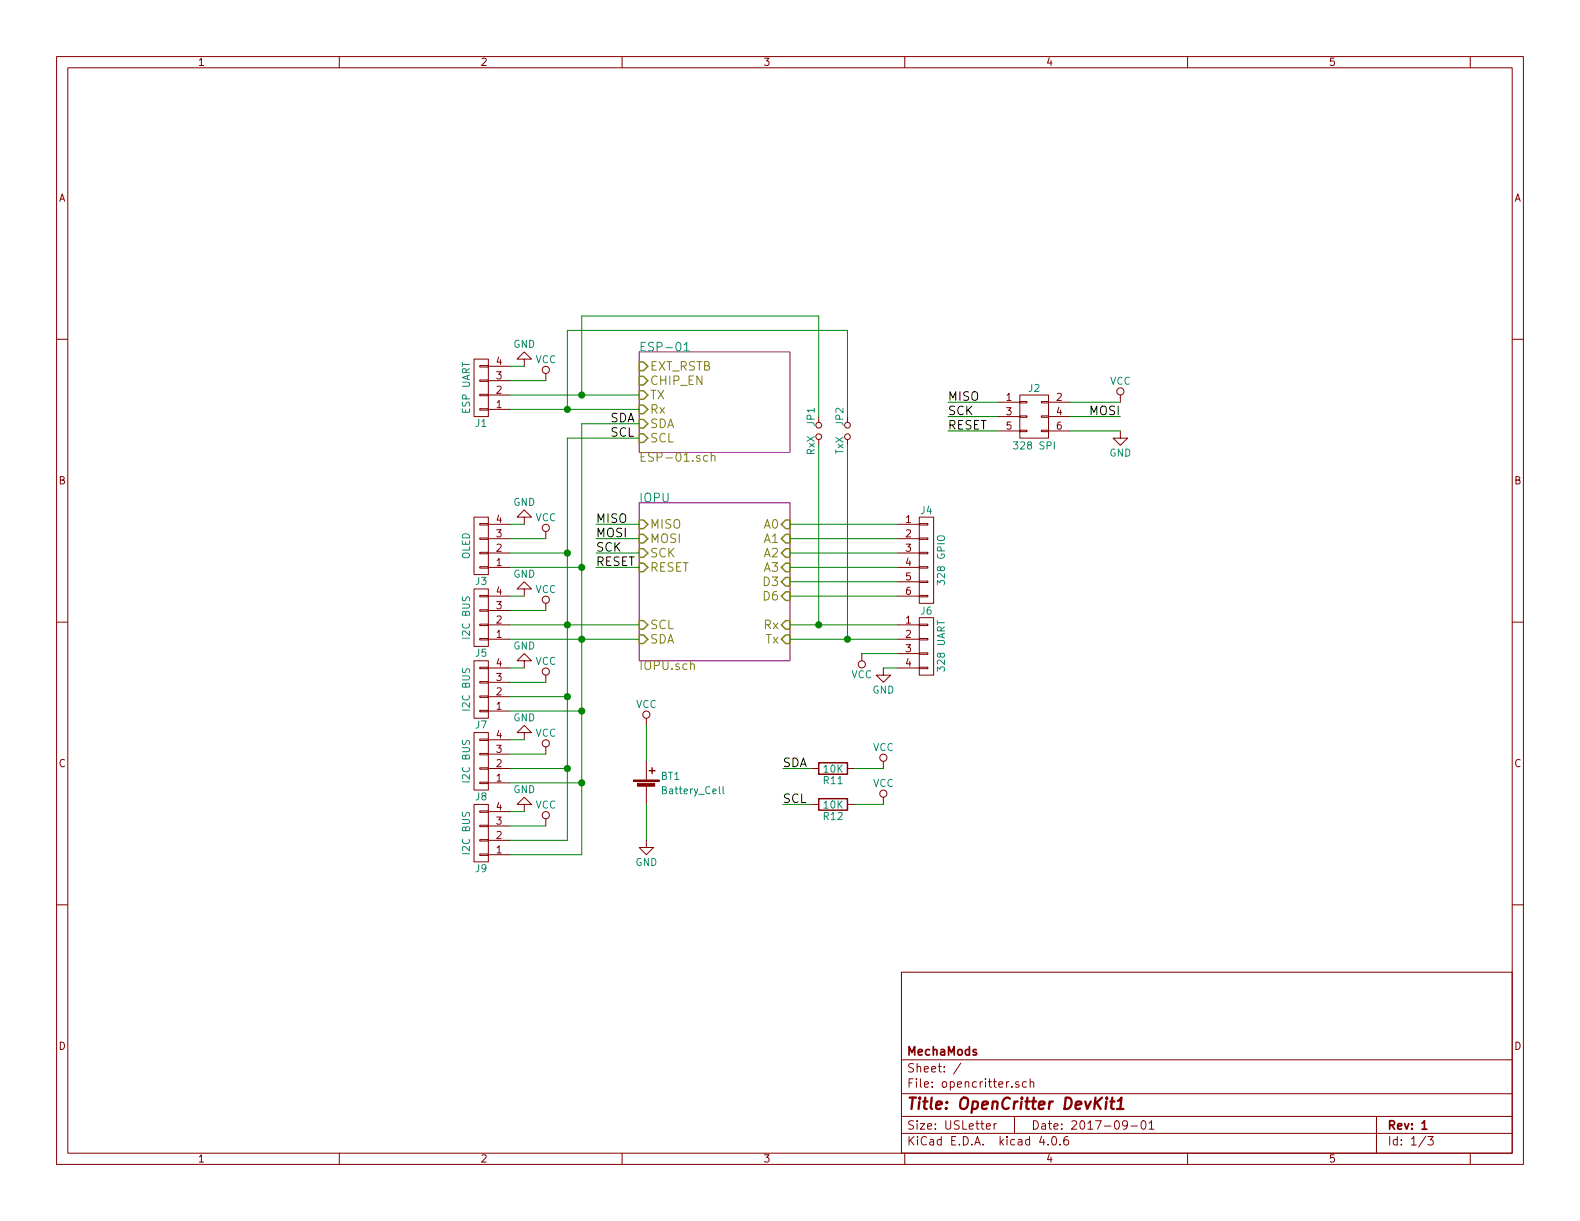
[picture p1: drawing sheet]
EESchema Schematic File Version 2
LIBS:power
LIBS:device
LIBS:transistors
LIBS:conn
LIBS:linear
LIBS:regul
LIBS:74xx
LIBS:cmos4000
LIBS:adc-dac
LIBS:memory
LIBS:xilinx
LIBS:microcontrollers
LIBS:dsp
LIBS:microchip
LIBS:analog_switches
LIBS:motorola
LIBS:texas
LIBS:intel
LIBS:audio
LIBS:interface
LIBS:digital-audio
LIBS:philips
LIBS:display
LIBS:cypress
LIBS:siliconi
LIBS:opto
LIBS:atmel
LIBS:contrib
LIBS:valves
LIBS:switches
LIBS:motors
LIBS:opencritter-cache
EELAYER 25 0
EELAYER END
$Descr USLetter 11000 8500
encoding utf-8
Sheet 1 3
Title "OpenCritter DevKit1"
Date "2017-09-01"
Rev "1"
Comp "MechaMods"
Comment1 ""
Comment2 ""
Comment3 ""
Comment4 ""
$EndDescr
$Sheet
S 4450 3500 1050 1100
U 5984AD37
F0 "IOPU" 60
F1 "IOPU.sch" 60
F2 "MISO" I L 4450 3650 60 
F3 "MOSI" I L 4450 3750 60 
F4 "SCK" I L 4450 3850 60 
F5 "RESET" I L 4450 3950 60 
F6 "SDA" I L 4450 4450 60 
F7 "SCL" I L 4450 4350 60 
F8 "Rx" I R 5500 4350 60 
F9 "Tx" I R 5500 4450 60 
F10 "A0" I R 5500 3650 60 
F11 "A1" I R 5500 3750 60 
F12 "A2" I R 5500 3850 60 
F13 "A3" I R 5500 3950 60 
F14 "D6" I R 5500 4150 60 
F15 "D3" I R 5500 4050 60 
$EndSheet
$Sheet
S 4450 2450 1050 700 
U 5984AD3F
F0 "ESP-01" 60
F1 "ESP-01.sch" 60
F2 "EXT_RSTB" I L 4450 2550 60 
F3 "CHIP_EN" I L 4450 2650 60 
F4 "TX" I L 4450 2750 60 
F5 "Rx" I L 4450 2850 60 
F6 "SCL" I L 4450 3050 60 
F7 "SDA" I L 4450 2950 60 
$EndSheet
$Comp
L Jumper_NO_Small JP1
U 1 1
P 5700 3000
F 0 "JP1" H 5600 2950 50  0000 C CNN
F 1 "RxX" H 5800 2950 50  0000 C CNN
F 2 "Resistors_SMD:R_0603" H 5700 3000 50  0001 C CNN
F 3 "" H 5700 3000 50  0001 C CNN
	1    5700 3000
	0    1    1    0   
$EndComp
$Comp
L Jumper_NO_Small JP2
U 1 1
P 5900 3000
F 0 "JP2" H 5800 2950 50  0000 C CNN
F 1 "TxX" H 6000 2950 50  0000 C CNN
F 2 "Resistors_SMD:R_0603" H 5900 3000 50  0001 C CNN
F 3 "" H 5900 3000 50  0001 C CNN
	1    5900 3000
	0    1    1    0   
$EndComp
Text Label 4150 3650 0    60   ~ 0
MISO
Text Label 4150 3750 0    60   ~ 0
MOSI
Text Label 4150 3850 0    60   ~ 0
SCK
Text Label 4150 3950 0    60   ~ 0
RESET
Text Label 6600 2800 0    60   ~ 0
MISO
Text Label 6600 2900 0    60   ~ 0
SCK
Text Label 7800 2900 2    60   ~ 0
MOSI
Text Label 6600 3000 0    60   ~ 0
RESET
$Comp
L VCC #PWR01
U 1 1
P 7800 2800
F 0 "#PWR01" H 7800 2650 50  0001 C CNN
F 1 "VCC" H 7800 2950 50  0000 C CNN
F 2 "" H 7800 2800 50  0001 C CNN
F 3 "" H 7800 2800 50  0001 C CNN
	1    7800 2800
	1    0    0    -1  
$EndComp
$Comp
L GND #PWR02
U 1 1
P 7800 3000
F 0 "#PWR02" H 7800 2750 50  0001 C CNN
F 1 "GND" H 7800 2850 50  0000 C CNN
F 2 "" H 7800 3000 50  0001 C CNN
F 3 "" H 7800 3000 50  0001 C CNN
	1    7800 3000
	1    0    0    -1  
$EndComp
$Comp
L CONN_02X03 J2
U 1 1
P 7200 2900
F 0 "J2" H 7200 3100 50  0000 C CNN
F 1 "328 SPI" H 7200 2700 50  0000 C CNN
F 2 "Pin_Headers:Pin_Header_Straight_2x03_Pitch2.54mm" H 7200 1700 50  0001 C CNN
F 3 "" H 7200 1700 50  0001 C CNN
	1    7200 2900
	1    0    0    -1  
$EndComp
$Comp
L CONN_01X06 J4
U 1 1
P 6450 3900
F 0 "J4" H 6450 4250 50  0000 C CNN
F 1 "328 GPIO" V 6550 3900 50  0000 C CNN
F 2 "Pin_Headers:Pin_Header_Straight_1x06_Pitch2.54mm" H 6450 3900 50  0001 C CNN
F 3 "" H 6450 3900 50  0001 C CNN
	1    6450 3900
	1    0    0    -1  
$EndComp
$Comp
L CONN_01X04 J1
U 1 1
P 3350 2700
F 0 "J1" H 3350 2950 50  0000 C CNN
F 1 "ESP UART" V 3450 2700 50  0000 C CNN
F 2 "Pin_Headers:Pin_Header_Straight_1x04_Pitch2.54mm" H 3350 2700 50  0001 C CNN
F 3 "" H 3350 2700 50  0001 C CNN
	1    3350 2700
	-1   0    0    1   
$EndComp
$Comp
L CONN_01X04 J5
U 1 1
P 3350 4300
F 0 "J5" H 3350 4550 50  0000 C CNN
F 1 "I2C BUS" V 3450 4300 50  0000 C CNN
F 2 "Pin_Headers:Pin_Header_Angled_1x04_Pitch2.54mm" H 3350 4300 50  0001 C CNN
F 3 "" H 3350 4300 50  0001 C CNN
	1    3350 4300
	-1   0    0    1   
$EndComp
$Comp
L VCC #PWR03
U 1 1
P 3800 2650
F 0 "#PWR03" H 3800 2500 50  0001 C CNN
F 1 "VCC" H 3800 2800 50  0000 C CNN
F 2 "" H 3800 2650 50  0001 C CNN
F 3 "" H 3800 2650 50  0001 C CNN
	1    3800 2650
	1    0    0    -1  
$EndComp
$Comp
L GND #PWR04
U 1 1
P 3650 2550
F 0 "#PWR04" H 3650 2300 50  0001 C CNN
F 1 "GND" H 3650 2400 50  0000 C CNN
F 2 "" H 3650 2550 50  0001 C CNN
F 3 "" H 3650 2550 50  0001 C CNN
	1    3650 2550
	-1   0    0    1   
$EndComp
$Comp
L VCC #PWR05
U 1 1
P 3800 4250
F 0 "#PWR05" H 3800 4100 50  0001 C CNN
F 1 "VCC" H 3800 4400 50  0000 C CNN
F 2 "" H 3800 4250 50  0001 C CNN
F 3 "" H 3800 4250 50  0001 C CNN
	1    3800 4250
	1    0    0    -1  
$EndComp
$Comp
L GND #PWR06
U 1 1
P 3650 4150
F 0 "#PWR06" H 3650 3900 50  0001 C CNN
F 1 "GND" H 3650 4000 50  0000 C CNN
F 2 "" H 3650 4150 50  0001 C CNN
F 3 "" H 3650 4150 50  0001 C CNN
	1    3650 4150
	-1   0    0    1   
$EndComp
$Comp
L CONN_01X04 J6
U 1 1
P 6450 4500
F 0 "J6" H 6450 4750 50  0000 C CNN
F 1 "328 UART" V 6550 4500 50  0000 C CNN
F 2 "Pin_Headers:Pin_Header_Straight_1x04_Pitch2.54mm" H 6450 4500 50  0001 C CNN
F 3 "" H 6450 4500 50  0001 C CNN
	1    6450 4500
	1    0    0    -1  
$EndComp
$Comp
L VCC #PWR07
U 1 1
P 6000 4550
F 0 "#PWR07" H 6000 4400 50  0001 C CNN
F 1 "VCC" H 6000 4700 50  0000 C CNN
F 2 "" H 6000 4550 50  0001 C CNN
F 3 "" H 6000 4550 50  0001 C CNN
	1    6000 4550
	-1   0    0    1   
$EndComp
$Comp
L GND #PWR08
U 1 1
P 6150 4650
F 0 "#PWR08" H 6150 4400 50  0001 C CNN
F 1 "GND" H 6150 4500 50  0000 C CNN
F 2 "" H 6150 4650 50  0001 C CNN
F 3 "" H 6150 4650 50  0001 C CNN
	1    6150 4650
	1    0    0    -1  
$EndComp
$Comp
L CONN_01X04 J7
U 1 1
P 3350 4800
F 0 "J7" H 3350 5050 50  0000 C CNN
F 1 "I2C BUS" V 3450 4800 50  0000 C CNN
F 2 "Pin_Headers:Pin_Header_Angled_1x04_Pitch2.54mm" H 3350 4800 50  0001 C CNN
F 3 "" H 3350 4800 50  0001 C CNN
	1    3350 4800
	-1   0    0    1   
$EndComp
$Comp
L CONN_01X04 J8
U 1 1
P 3350 5300
F 0 "J8" H 3350 5550 50  0000 C CNN
F 1 "I2C BUS" V 3450 5300 50  0000 C CNN
F 2 "Pin_Headers:Pin_Header_Angled_1x04_Pitch2.54mm" H 3350 5300 50  0001 C CNN
F 3 "" H 3350 5300 50  0001 C CNN
	1    3350 5300
	-1   0    0    1   
$EndComp
$Comp
L CONN_01X04 J9
U 1 1
P 3350 5800
F 0 "J9" H 3350 6050 50  0000 C CNN
F 1 "I2C BUS" V 3450 5800 50  0000 C CNN
F 2 "Pin_Headers:Pin_Header_Angled_1x04_Pitch2.54mm" H 3350 5800 50  0001 C CNN
F 3 "" H 3350 5800 50  0001 C CNN
	1    3350 5800
	-1   0    0    1   
$EndComp
$Comp
L VCC #PWR09
U 1 1
P 3800 4750
F 0 "#PWR09" H 3800 4600 50  0001 C CNN
F 1 "VCC" H 3800 4900 50  0000 C CNN
F 2 "" H 3800 4750 50  0001 C CNN
F 3 "" H 3800 4750 50  0001 C CNN
	1    3800 4750
	1    0    0    -1  
$EndComp
$Comp
L GND #PWR010
U 1 1
P 3650 4650
F 0 "#PWR010" H 3650 4400 50  0001 C CNN
F 1 "GND" H 3650 4500 50  0000 C CNN
F 2 "" H 3650 4650 50  0001 C CNN
F 3 "" H 3650 4650 50  0001 C CNN
	1    3650 4650
	-1   0    0    1   
$EndComp
$Comp
L VCC #PWR011
U 1 1
P 3800 5250
F 0 "#PWR011" H 3800 5100 50  0001 C CNN
F 1 "VCC" H 3800 5400 50  0000 C CNN
F 2 "" H 3800 5250 50  0001 C CNN
F 3 "" H 3800 5250 50  0001 C CNN
	1    3800 5250
	1    0    0    -1  
$EndComp
$Comp
L GND #PWR012
U 1 1
P 3650 5150
F 0 "#PWR012" H 3650 4900 50  0001 C CNN
F 1 "GND" H 3650 5000 50  0000 C CNN
F 2 "" H 3650 5150 50  0001 C CNN
F 3 "" H 3650 5150 50  0001 C CNN
	1    3650 5150
	-1   0    0    1   
$EndComp
$Comp
L VCC #PWR013
U 1 1
P 3800 5750
F 0 "#PWR013" H 3800 5600 50  0001 C CNN
F 1 "VCC" H 3800 5900 50  0000 C CNN
F 2 "" H 3800 5750 50  0001 C CNN
F 3 "" H 3800 5750 50  0001 C CNN
	1    3800 5750
	1    0    0    -1  
$EndComp
$Comp
L GND #PWR014
U 1 1
P 3650 5650
F 0 "#PWR014" H 3650 5400 50  0001 C CNN
F 1 "GND" H 3650 5500 50  0000 C CNN
F 2 "" H 3650 5650 50  0001 C CNN
F 3 "" H 3650 5650 50  0001 C CNN
	1    3650 5650
	-1   0    0    1   
$EndComp
$Comp
L CONN_01X04 J3
U 1 1
P 3350 3800
F 0 "J3" H 3350 4050 50  0000 C CNN
F 1 "OLED" V 3450 3800 50  0000 C CNN
F 2 "Pin_Headers:Pin_Header_Straight_1x04_Pitch2.54mm" H 3350 3800 50  0001 C CNN
F 3 "" H 3350 3800 50  0001 C CNN
	1    3350 3800
	-1   0    0    1   
$EndComp
$Comp
L VCC #PWR015
U 1 1
P 3800 3750
F 0 "#PWR015" H 3800 3600 50  0001 C CNN
F 1 "VCC" H 3800 3900 50  0000 C CNN
F 2 "" H 3800 3750 50  0001 C CNN
F 3 "" H 3800 3750 50  0001 C CNN
	1    3800 3750
	1    0    0    -1  
$EndComp
$Comp
L GND #PWR016
U 1 1
P 3650 3650
F 0 "#PWR016" H 3650 3400 50  0001 C CNN
F 1 "GND" H 3650 3500 50  0000 C CNN
F 2 "" H 3650 3650 50  0001 C CNN
F 3 "" H 3650 3650 50  0001 C CNN
	1    3650 3650
	-1   0    0    1   
$EndComp
Text Label 4250 2950 0    60   ~ 0
SDA
Text Label 4250 3050 0    60   ~ 0
SCL
$Comp
L R R11
U 1 1
P 5800 5350
F 0 "R11" V 5880 5350 50  0000 C CNN
F 1 "10K" V 5800 5350 50  0000 C CNN
F 2 "Resistors_SMD:R_0805_HandSoldering" V 5730 5350 50  0001 C CNN
F 3 "" H 5800 5350 50  0001 C CNN
	1    5800 5350
	0    1    1    0   
$EndComp
$Comp
L R R12
U 1 1
P 5800 5600
F 0 "R12" V 5880 5600 50  0000 C CNN
F 1 "10K" V 5800 5600 50  0000 C CNN
F 2 "Resistors_SMD:R_0805_HandSoldering" V 5730 5600 50  0001 C CNN
F 3 "" H 5800 5600 50  0001 C CNN
	1    5800 5600
	0    1    1    0   
$EndComp
Text Label 5450 5350 0    60   ~ 0
SDA
Text Label 5450 5600 0    60   ~ 0
SCL
$Comp
L Battery_Cell BT1
U 1 1
P 4500 5500
F 0 "BT1" H 4600 5600 50  0000 L CNN
F 1 "Battery_Cell" H 4600 5500 50  0000 L CNN
F 2 "Pin_Headers:Pin_Header_Straight_1x02_Pitch2.54mm" V 4500 5560 50  0001 C CNN
F 3 "" V 4500 5560 50  0001 C CNN
	1    4500 5500
	1    0    0    -1  
$EndComp
$Comp
L GND #PWR019
U 1 1
P 4500 5850
F 0 "#PWR019" H 4500 5600 50  0001 C CNN
F 1 "GND" H 4500 5700 50  0000 C CNN
F 2 "" H 4500 5850 50  0001 C CNN
F 3 "" H 4500 5850 50  0001 C CNN
	1    4500 5850
	1    0    0    -1  
$EndComp
$Comp
L VCC #PWR020
U 1 1
P 4500 5050
F 0 "#PWR020" H 4500 4900 50  0001 C CNN
F 1 "VCC" H 4500 5200 50  0000 C CNN
F 2 "" H 4500 5050 50  0001 C CNN
F 3 "" H 4500 5050 50  0001 C CNN
	1    4500 5050
	1    0    0    -1  
$EndComp
Wire Wire Line
	4450 2950 4050 2950
Wire Wire Line
	4050 2950 4050 5950
Wire Wire Line
	3950 3050 3950 5850
Wire Wire Line
	3950 3050 4450 3050
Wire Wire Line
	5500 4350 6250 4350
Wire Wire Line
	5700 4350 5700 3100
Wire Wire Line
	5700 2900 5700 2200
Wire Wire Line
	5700 2200 4050 2200
Wire Wire Line
	3550 2750 4450 2750
Wire Wire Line
	5500 4450 6250 4450
Wire Wire Line
	5900 4450 5900 3100
Wire Wire Line
	5900 2900 5900 2300
Wire Wire Line
	5900 2300 3950 2300
Wire Wire Line
	3550 2850 4450 2850
Wire Wire Line
	4450 3650 4150 3650
Wire Wire Line
	4450 3750 4150 3750
Wire Wire Line
	4450 3850 4150 3850
Wire Wire Line
	4450 3950 4150 3950
Wire Wire Line
	6950 2800 6600 2800
Wire Wire Line
	7450 2800 7800 2800
Wire Wire Line
	6950 2900 6600 2900
Wire Wire Line
	7450 2900 7800 2900
Wire Wire Line
	6950 3000 6600 3000
Wire Wire Line
	7450 3000 7800 3000
Wire Wire Line
	5500 3650 6250 3650
Wire Wire Line
	5500 3750 6250 3750
Wire Wire Line
	5500 3850 6250 3850
Wire Wire Line
	5500 3950 6250 3950
Wire Wire Line
	5500 4050 6250 4050
Wire Wire Line
	5500 4150 6250 4150
Wire Wire Line
	3550 2650 3800 2650
Wire Wire Line
	3550 2550 3650 2550
Wire Wire Line
	3550 4250 3800 4250
Wire Wire Line
	3550 4150 3650 4150
Connection ~ 5700 4350
Connection ~ 5900 4450
Wire Wire Line
	6250 4550 6000 4550
Wire Wire Line
	6250 4650 6150 4650
Wire Wire Line
	3550 4750 3800 4750
Wire Wire Line
	3550 4650 3650 4650
Wire Wire Line
	3550 5250 3800 5250
Wire Wire Line
	3550 5150 3650 5150
Wire Wire Line
	3550 5750 3800 5750
Wire Wire Line
	3550 5650 3650 5650
Wire Wire Line
	4050 5950 3550 5950
Wire Wire Line
	3950 5850 3550 5850
Wire Wire Line
	4050 5450 3550 5450
Connection ~ 4050 5450
Wire Wire Line
	3950 5350 3550 5350
Connection ~ 3950 5350
Wire Wire Line
	4050 4950 3550 4950
Connection ~ 4050 4950
Wire Wire Line
	3950 4850 3550 4850
Connection ~ 3950 4850
Wire Wire Line
	3550 3750 3800 3750
Wire Wire Line
	3550 3650 3650 3650
Wire Wire Line
	3550 3850 3950 3850
Connection ~ 3950 3850
Wire Wire Line
	3550 3950 4050 3950
Connection ~ 4050 3950
Wire Wire Line
	3550 4350 4450 4350
Connection ~ 3950 4350
Wire Wire Line
	3550 4450 4450 4450
Connection ~ 4050 4450
Wire Wire Line
	6150 5350 5950 5350
Wire Wire Line
	5950 5600 6150 5600
Wire Wire Line
	5650 5600 5450 5600
Wire Wire Line
	5650 5350 5450 5350
Wire Wire Line
	4500 5300 4500 5050
Wire Wire Line
	4500 5600 4500 5850
Connection ~ 3950 2850
Connection ~ 4050 2750
Wire Wire Line
	4050 2200 4050 2750
Wire Wire Line
	3950 2300 3950 2850
$Comp
L VCC #PWR?
U 1 1
P 6150 5350
F 0 "#PWR?" H 6150 5200 50  0001 C CNN
F 1 "VCC" H 6150 5500 50  0000 C CNN
F 2 "" H 6150 5350 50  0001 C CNN
F 3 "" H 6150 5350 50  0001 C CNN
	1    6150 5350
	1    0    0    -1  
$EndComp
$Comp
L VCC #PWR?
U 1 1
P 6150 5600
F 0 "#PWR?" H 6150 5450 50  0001 C CNN
F 1 "VCC" H 6150 5750 50  0000 C CNN
F 2 "" H 6150 5600 50  0001 C CNN
F 3 "" H 6150 5600 50  0001 C CNN
	1    6150 5600
	1    0    0    -1  
$EndComp
$EndSCHEMATC
